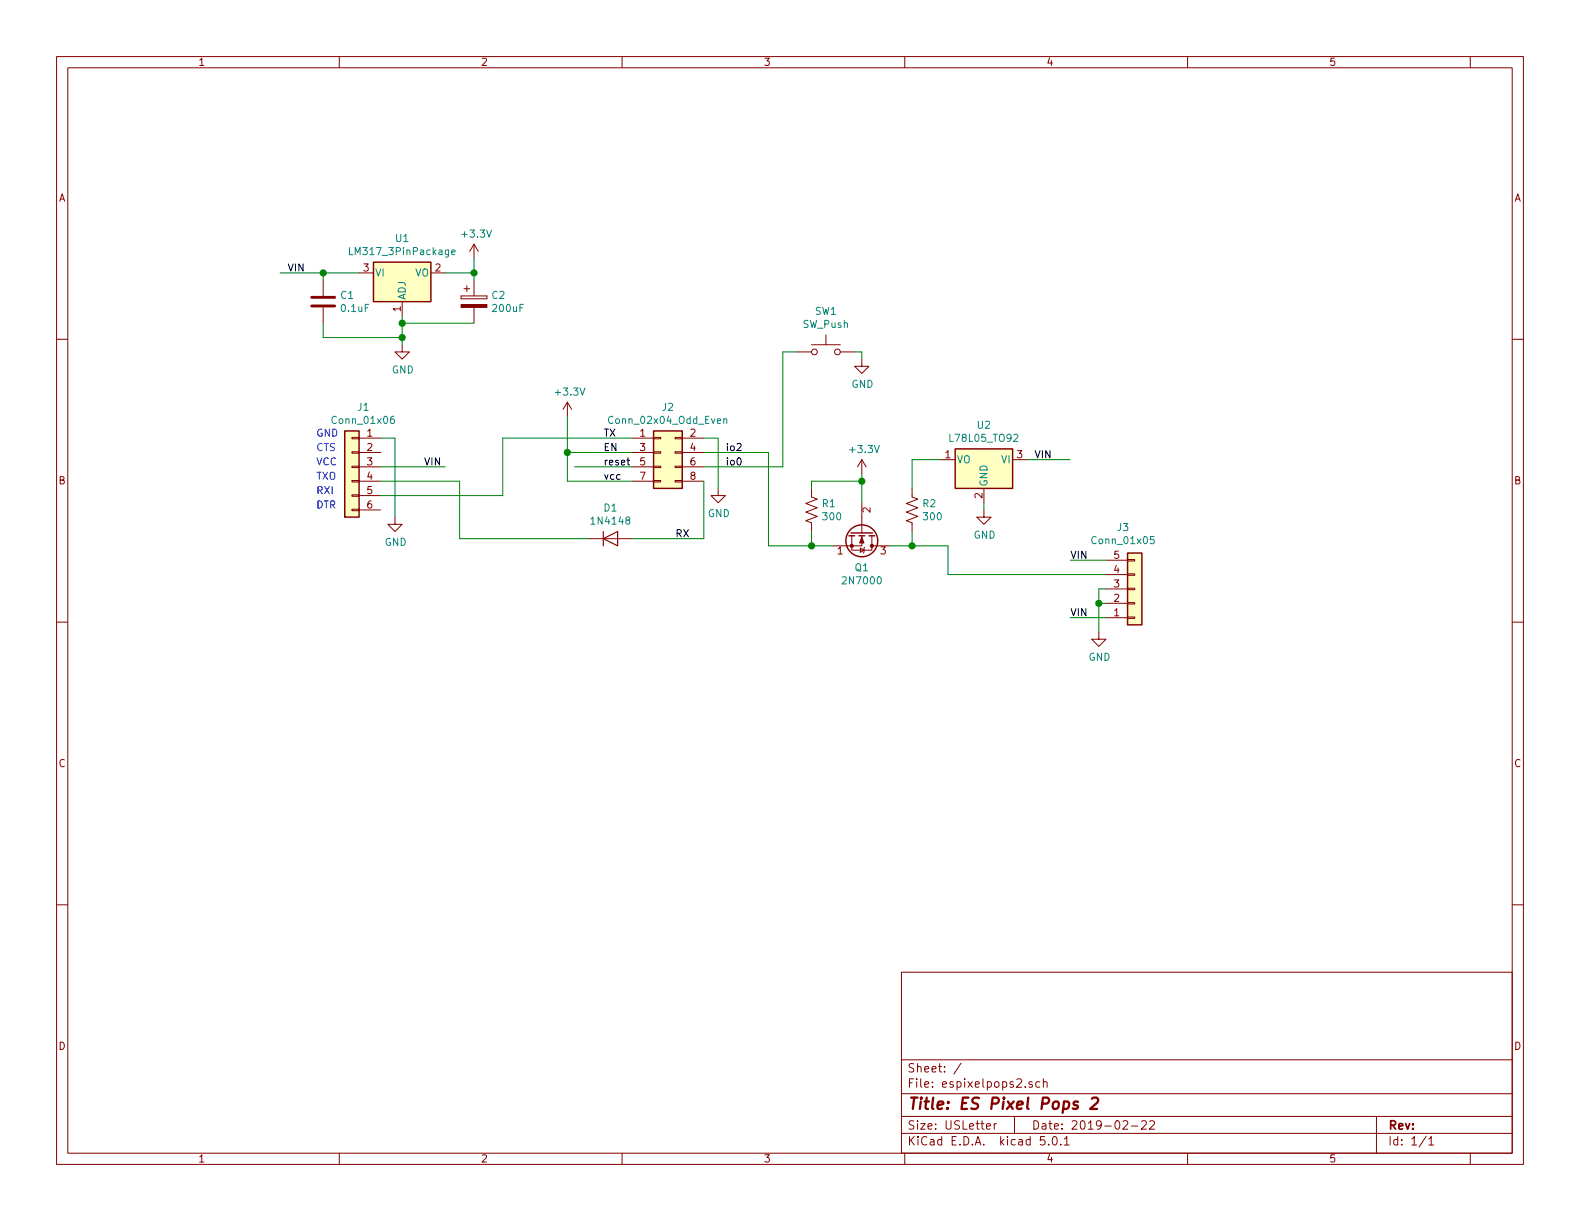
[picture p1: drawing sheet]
EESchema Schematic File Version 4
EELAYER 26 0
EELAYER END
$Descr USLetter 11000 8500
encoding utf-8
Sheet 1 1
Title "ES Pixel Pops 2"
Date "2019-02-22"
Rev ""
Comp ""
Comment1 ""
Comment2 ""
Comment3 ""
Comment4 ""
$EndDescr
$Comp
L Connector_Generic:Conn_01x06 J1
U 1 1
P 2450 3250
F 0 "J1" H 2370 3667 50  0000 C CNN
F 1 "Conn_01x06" H 2370 3576 50  0000 C CNN
F 2 "" H 2450 3250 50  0001 C CNN
F 3 "~" H 2450 3250 50  0001 C CNN
	1    2450 3250
	-1   0    0    -1  
$EndComp
Text Notes 2200 3050 0    50   ~ 0
GND
Text Notes 2200 3150 0    50   ~ 0
CTS
Text Notes 2200 3250 0    50   ~ 0
VCC
Text Notes 2200 3350 0    50   ~ 0
TXO
Text Notes 2200 3450 0    50   ~ 0
RXI
Text Notes 2200 3550 0    50   ~ 0
DTR
$Comp
L Connector_Generic:Conn_02x04_Odd_Even J2
U 1 1
P 4600 3150
F 0 "J2" H 4650 3467 50  0000 C CNN
F 1 "Conn_02x04_Odd_Even" H 4650 3376 50  0000 C CNN
F 2 "" H 4600 3150 50  0001 C CNN
F 3 "~" H 4600 3150 50  0001 C CNN
	1    4600 3150
	1    0    0    -1  
$EndComp
$Comp
L power:GND #PWR0101
U 1 1
P 2750 3600
F 0 "#PWR0101" H 2750 3350 50  0001 C CNN
F 1 "GND" H 2755 3427 50  0000 C CNN
F 2 "" H 2750 3600 50  0001 C CNN
F 3 "" H 2750 3600 50  0001 C CNN
	1    2750 3600
	1    0    0    -1  
$EndComp
Wire Wire Line
	2650 3050 2750 3050
Wire Wire Line
	2750 3050 2750 3600
$Comp
L Regulator_Linear:LM317_3PinPackage U1
U 1 1
P 2800 1900
F 0 "U1" H 2800 2142 50  0000 C CNN
F 1 "LM317_3PinPackage" H 2800 2051 50  0000 C CNN
F 2 "" H 2800 2150 50  0001 C CIN
F 3 "http://www.ti.com/lit/ds/symlink/lm317.pdf" H 2800 1900 50  0001 C CNN
	1    2800 1900
	1    0    0    -1  
$EndComp
Wire Wire Line
	2650 3250 3100 3250
Text Label 2950 3250 0    50   ~ 0
VIN
Wire Wire Line
	1950 1900 2250 1900
Text Label 2000 1900 0    50   ~ 0
VIN
$Comp
L power:GND #PWR0102
U 1 1
P 2800 2400
F 0 "#PWR0102" H 2800 2150 50  0001 C CNN
F 1 "GND" H 2805 2227 50  0000 C CNN
F 2 "" H 2800 2400 50  0001 C CNN
F 3 "" H 2800 2400 50  0001 C CNN
	1    2800 2400
	1    0    0    -1  
$EndComp
$Comp
L power:+3.3V #PWR0103
U 1 1
P 3300 1800
F 0 "#PWR0103" H 3300 1650 50  0001 C CNN
F 1 "+3.3V" H 3315 1973 50  0000 C CNN
F 2 "" H 3300 1800 50  0001 C CNN
F 3 "" H 3300 1800 50  0001 C CNN
	1    3300 1800
	1    0    0    -1  
$EndComp
Wire Wire Line
	3100 1900 3300 1900
Wire Wire Line
	3300 1900 3300 1800
$Comp
L Device:C C1
U 1 1
P 2250 2100
F 0 "C1" H 2365 2146 50  0000 L CNN
F 1 "0.1uF" H 2365 2055 50  0000 L CNN
F 2 "" H 2288 1950 50  0001 C CNN
F 3 "~" H 2250 2100 50  0001 C CNN
	1    2250 2100
	1    0    0    -1  
$EndComp
Wire Wire Line
	2250 1900 2250 1950
Connection ~ 2250 1900
Wire Wire Line
	2250 1900 2500 1900
Wire Wire Line
	2250 2350 2800 2350
Connection ~ 2800 2350
Wire Wire Line
	2800 2350 2800 2400
$Comp
L Device:CP C2
U 1 1
P 3300 2100
F 0 "C2" H 3418 2146 50  0000 L CNN
F 1 "200uF" H 3418 2055 50  0000 L CNN
F 2 "" H 3338 1950 50  0001 C CNN
F 3 "~" H 3300 2100 50  0001 C CNN
	1    3300 2100
	1    0    0    -1  
$EndComp
Wire Wire Line
	3300 1900 3300 1950
Connection ~ 3300 1900
Wire Wire Line
	2250 2250 2250 2350
Wire Wire Line
	2800 2200 2800 2250
Wire Wire Line
	2800 2250 3300 2250
Connection ~ 2800 2250
Wire Wire Line
	2800 2250 2800 2350
Wire Wire Line
	2650 3450 3500 3450
Wire Wire Line
	3500 3450 3500 3050
Wire Wire Line
	3500 3050 4400 3050
$Comp
L power:+3.3V #PWR0104
U 1 1
P 3950 2900
F 0 "#PWR0104" H 3950 2750 50  0001 C CNN
F 1 "+3.3V" H 3965 3073 50  0000 C CNN
F 2 "" H 3950 2900 50  0001 C CNN
F 3 "" H 3950 2900 50  0001 C CNN
	1    3950 2900
	1    0    0    -1  
$EndComp
Wire Wire Line
	3950 2900 3950 3150
Wire Wire Line
	3950 3350 4400 3350
Wire Wire Line
	4400 3150 3950 3150
Connection ~ 3950 3150
Wire Wire Line
	3950 3150 3950 3350
Wire Wire Line
	4400 3250 4000 3250
Text Label 4200 3250 0    50   ~ 0
reset
Text Label 4200 3050 0    50   ~ 0
TX
Text Label 4200 3150 0    50   ~ 0
EN
Text Label 4200 3350 0    50   ~ 0
vcc
$Comp
L power:GND #PWR0105
U 1 1
P 5000 3400
F 0 "#PWR0105" H 5000 3150 50  0001 C CNN
F 1 "GND" H 5005 3227 50  0000 C CNN
F 2 "" H 5000 3400 50  0001 C CNN
F 3 "" H 5000 3400 50  0001 C CNN
	1    5000 3400
	1    0    0    -1  
$EndComp
Wire Wire Line
	4900 3050 5000 3050
Wire Wire Line
	5000 3050 5000 3400
$Comp
L Switch:SW_Push SW1
U 1 1
P 5750 2450
F 0 "SW1" H 5750 2735 50  0000 C CNN
F 1 "SW_Push" H 5750 2644 50  0000 C CNN
F 2 "" H 5750 2650 50  0001 C CNN
F 3 "" H 5750 2650 50  0001 C CNN
	1    5750 2450
	1    0    0    -1  
$EndComp
Wire Wire Line
	4900 3250 5450 3250
Wire Wire Line
	5450 3250 5450 2450
Wire Wire Line
	5450 2450 5550 2450
$Comp
L power:GND #PWR0106
U 1 1
P 6000 2500
F 0 "#PWR0106" H 6000 2250 50  0001 C CNN
F 1 "GND" H 6005 2327 50  0000 C CNN
F 2 "" H 6000 2500 50  0001 C CNN
F 3 "" H 6000 2500 50  0001 C CNN
	1    6000 2500
	1    0    0    -1  
$EndComp
Wire Wire Line
	5950 2450 6000 2450
Wire Wire Line
	6000 2450 6000 2500
$Comp
L Regulator_Linear:L78L05_TO92 U2
U 1 1
P 6850 3200
F 0 "U2" H 6850 3442 50  0000 C CNN
F 1 "L78L05_TO92" H 6850 3351 50  0000 C CNN
F 2 "Package_TO_SOT_THT:TO-92_Inline" H 6850 3425 50  0001 C CIN
F 3 "http://www.st.com/content/ccc/resource/technical/document/datasheet/15/55/e5/aa/23/5b/43/fd/CD00000446.pdf/files/CD00000446.pdf/jcr:content/translations/en.CD00000446.pdf" H 6850 3150 50  0001 C CNN
	1    6850 3200
	-1   0    0    -1  
$EndComp
$Comp
L Transistor_FET:2N7000 Q1
U 1 1
P 6000 3700
F 0 "Q1" V 6250 3700 50  0000 C CNN
F 1 "2N7000" V 6341 3700 50  0000 C CNN
F 2 "Package_TO_SOT_THT:TO-92_Inline" H 6200 3625 50  0001 L CIN
F 3 "https://www.fairchildsemi.com/datasheets/2N/2N7000.pdf" H 6000 3700 50  0001 L CNN
	1    6000 3700
	0    1    1    0   
$EndComp
$Comp
L power:+3.3V #PWR0107
U 1 1
P 6000 3300
F 0 "#PWR0107" H 6000 3150 50  0001 C CNN
F 1 "+3.3V" H 6015 3473 50  0000 C CNN
F 2 "" H 6000 3300 50  0001 C CNN
F 3 "" H 6000 3300 50  0001 C CNN
	1    6000 3300
	1    0    0    -1  
$EndComp
Wire Wire Line
	6000 3300 6000 3350
$Comp
L Device:R_US R1
U 1 1
P 5650 3550
F 0 "R1" H 5718 3596 50  0000 L CNN
F 1 "300" H 5718 3505 50  0000 L CNN
F 2 "" V 5690 3540 50  0001 C CNN
F 3 "~" H 5650 3550 50  0001 C CNN
	1    5650 3550
	1    0    0    -1  
$EndComp
Wire Wire Line
	5650 3400 5650 3350
Wire Wire Line
	5650 3350 6000 3350
Connection ~ 6000 3350
Wire Wire Line
	6000 3350 6000 3500
Wire Wire Line
	4900 3150 5350 3150
Wire Wire Line
	5350 3150 5350 3800
Wire Wire Line
	5350 3800 5650 3800
Wire Wire Line
	5650 3700 5650 3800
Connection ~ 5650 3800
Wire Wire Line
	5650 3800 5800 3800
Text Label 5050 3150 0    50   ~ 0
io2
Text Label 5050 3250 0    50   ~ 0
io0
Wire Wire Line
	4900 3350 4900 3750
$Comp
L Diode:1N4148 D1
U 1 1
P 4250 3750
F 0 "D1" H 4250 3966 50  0000 C CNN
F 1 "1N4148" H 4250 3875 50  0000 C CNN
F 2 "Diode_THT:D_DO-35_SOD27_P7.62mm_Horizontal" H 4250 3575 50  0001 C CNN
F 3 "http://www.nxp.com/documents/data_sheet/1N4148_1N4448.pdf" H 4250 3750 50  0001 C CNN
	1    4250 3750
	1    0    0    -1  
$EndComp
Wire Wire Line
	4400 3750 4900 3750
Wire Wire Line
	4100 3750 3200 3750
Wire Wire Line
	3200 3750 3200 3350
Wire Wire Line
	3200 3350 2650 3350
Text Label 4700 3750 0    50   ~ 0
RX
$Comp
L Device:R_US R2
U 1 1
P 6350 3550
F 0 "R2" H 6418 3596 50  0000 L CNN
F 1 "300" H 6418 3505 50  0000 L CNN
F 2 "" V 6390 3540 50  0001 C CNN
F 3 "~" H 6350 3550 50  0001 C CNN
	1    6350 3550
	1    0    0    -1  
$EndComp
$Comp
L power:GND #PWR0108
U 1 1
P 6850 3550
F 0 "#PWR0108" H 6850 3300 50  0001 C CNN
F 1 "GND" H 6855 3377 50  0000 C CNN
F 2 "" H 6850 3550 50  0001 C CNN
F 3 "" H 6850 3550 50  0001 C CNN
	1    6850 3550
	1    0    0    -1  
$EndComp
Wire Wire Line
	6850 3500 6850 3550
Wire Wire Line
	6550 3200 6350 3200
Wire Wire Line
	6350 3200 6350 3400
$Comp
L Connector_Generic:Conn_01x05 J3
U 1 1
P 7900 4100
F 0 "J3" H 7819 3675 50  0000 C CNN
F 1 "Conn_01x05" H 7819 3766 50  0000 C CNN
F 2 "" H 7900 4100 50  0001 C CNN
F 3 "~" H 7900 4100 50  0001 C CNN
	1    7900 4100
	1    0    0    1   
$EndComp
Wire Wire Line
	7450 3900 7700 3900
Text Label 7450 3900 0    50   ~ 0
VIN
Wire Wire Line
	7150 3200 7450 3200
Text Label 7200 3200 0    50   ~ 0
VIN
Wire Wire Line
	6200 3800 6350 3800
Wire Wire Line
	6600 3800 6600 4000
Wire Wire Line
	6600 4000 7700 4000
Wire Wire Line
	6350 3700 6350 3800
Connection ~ 6350 3800
Wire Wire Line
	6350 3800 6600 3800
Wire Wire Line
	7700 4300 7450 4300
Text Label 7450 4300 0    50   ~ 0
VIN
Wire Wire Line
	7700 4100 7650 4100
Wire Wire Line
	7650 4100 7650 4200
Wire Wire Line
	7650 4200 7700 4200
Connection ~ 7650 4200
Wire Wire Line
	7650 4200 7650 4400
$Comp
L power:GND #PWR0109
U 1 1
P 7650 4400
F 0 "#PWR0109" H 7650 4150 50  0001 C CNN
F 1 "GND" H 7655 4227 50  0000 C CNN
F 2 "" H 7650 4400 50  0001 C CNN
F 3 "" H 7650 4400 50  0001 C CNN
	1    7650 4400
	1    0    0    -1  
$EndComp
$EndSCHEMATC
